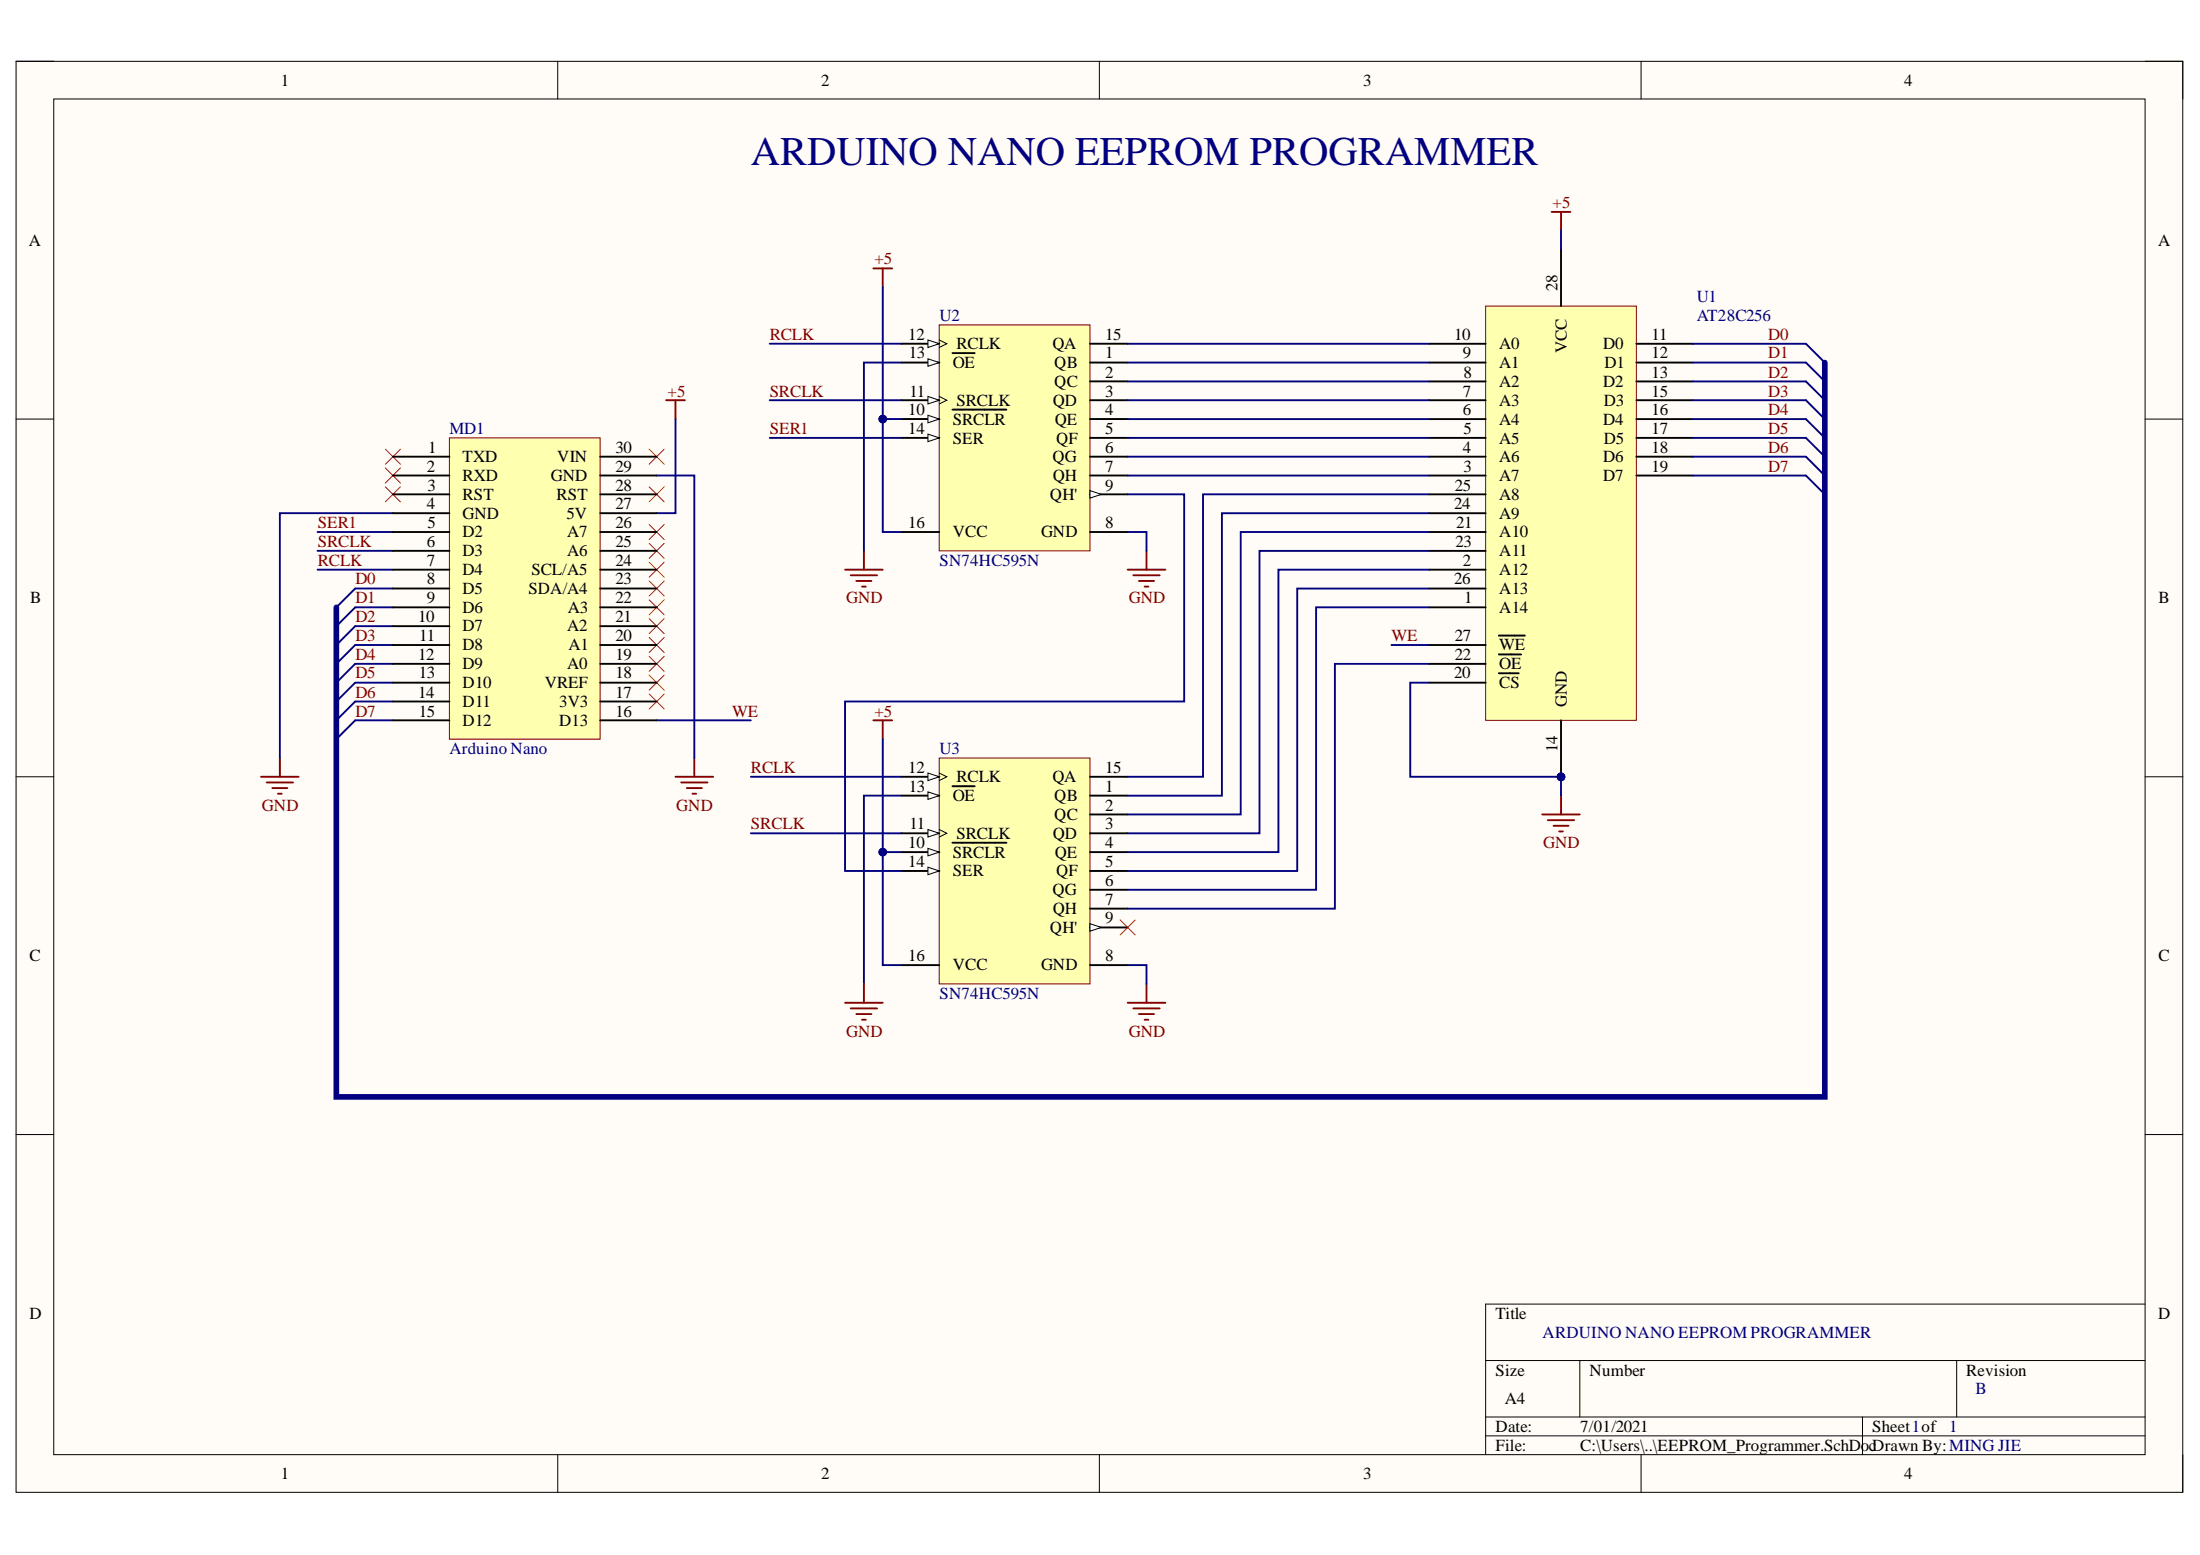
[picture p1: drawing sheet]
# Altium project EEPROM_Programmer.PrjPcb
1 sheet, 4 parts. Net scope: global (net labels, ports and power ports of the same name join across sheets).
Board file: EEPROM_Programmer.PcbDoc

## Sheet EEPROM_Programmer.SchDoc
size A4; SheetNumber: 1; SheetTotal: 1

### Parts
MD1  Arduino Nano  [ARDUINO_NANO]
U1  AT28C256  [DIP_28]
U2  SN74HC595N  [N0016A]
U3  SN74HC595N  [N0016A]

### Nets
+5: MD1.27(5V) U1.28(VCC) U2.10(~{SRCLR}) U2.16(VCC) U3.10(~{SRCLR}) U3.16(VCC)
GND: MD1.4(GND) MD1.29(GND) U1.14(GND) U1.20(~{CS}) U2.8(GND) U2.13(~{OE}) U3.8(GND) U3.13(~{OE})
D0: MD1.8(D5) U1.11(D0)
D1: MD1.9(D6) U1.12(D1)
D2: MD1.10(D7) U1.13(D2)
D3: MD1.11(D8) U1.15(D3)
D4: MD1.12(D9) U1.16(D4)
D5: MD1.13(D10) U1.17(D5)
D6: MD1.14(D11) U1.18(D6)
D7: MD1.15(D12) U1.19(D7)
RCLK: MD1.7(D4) U2.12(RCLK) U3.12(RCLK)
SER1: MD1.5(D2) U2.14(SER)
SRCLK: MD1.6(D3) U2.11(SRCLK) U3.11(SRCLK)
WE: MD1.16(D13) U1.27(~{WE})
NetU1_1: U1.1(A14) U3.6(QG)
NetU1_2: U1.2(A12) U3.4(QE)
NetU1_3: U1.3(A7) U2.7(QH)
NetU1_4: U1.4(A6) U2.6(QG)
NetU1_5: U1.5(A5) U2.5(QF)
NetU1_6: U1.6(A4) U2.4(QE)
NetU1_7: U1.7(A3) U2.3(QD)
NetU1_8: U1.8(A2) U2.2(QC)
NetU1_9: U1.9(A1) U2.1(QB)
NetU1_10: U1.10(A0) U2.15(QA)
NetU1_21: U1.21(A10) U3.2(QC)
NetU1_22: U1.22(~{OE}) U3.7(QH)
NetU1_23: U1.23(A11) U3.3(QD)
NetU1_24: U1.24(A9) U3.1(QB)
NetU1_25: U1.25(A8) U3.15(QA)
NetU1_26: U1.26(A13) U3.5(QF)
NetU2_9: U2.9(QH') U3.14(SER)

Not connected (* = marked no-connect by the designer): MD1 1(TXD)* 2(RXD)* 3(RST)* 17(3V3)* 18(VREF)* 19(A0)* 20(A1)* 21(A2)* 22(A3)* 23(SDA/A4)* 24(SCL/A5)* 25(A6)* 26(A7)* 28(RST)* 30(VIN)*; U3 9(QH')*

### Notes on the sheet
- ARDUINO NANO EEPROM PROGRAMMER
- 1
- B
- MING JIE
